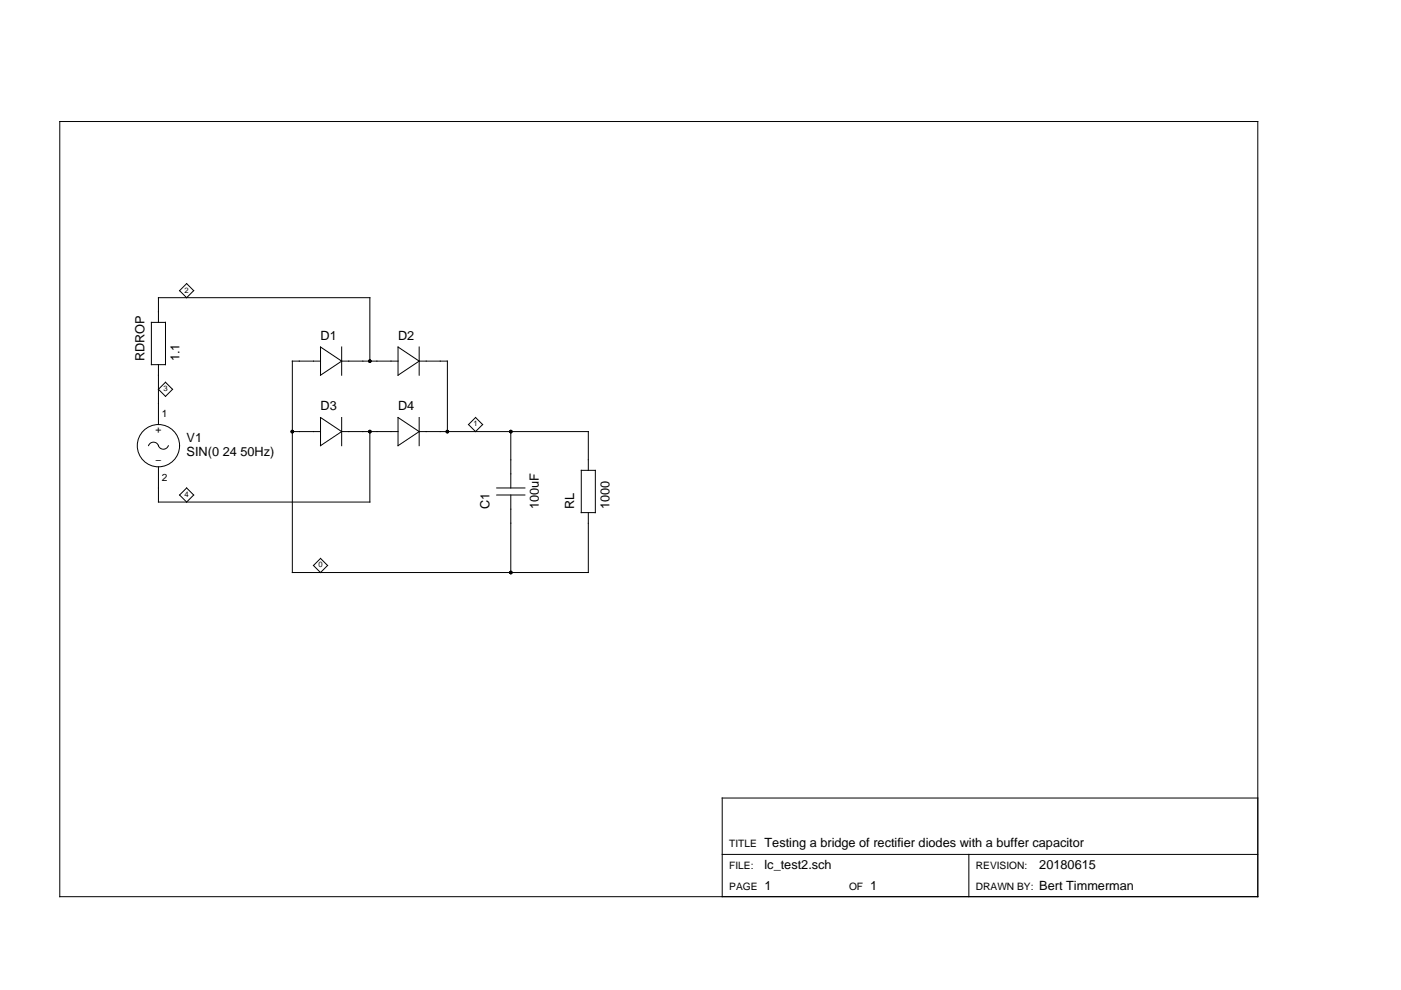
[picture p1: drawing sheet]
<svg xmlns="http://www.w3.org/2000/svg" width="297mm" height="210mm" viewBox="0 0 297 210" stroke-linecap="round" stroke-linejoin="round" font-family="sans-serif">
<g fill="none" stroke="#000" stroke-width=".21">
<path d="M12.7 25.8h254v164.3h-254zM32.1 68.3h3v9h-3zM33.6 68.3v-5.2h44.8v13.5M33.6 77.3v12.7M38.1 61.6l1.5-1.5 1.5 1.5-1.5 1.5zM68 73.6l4.4 3-4.4 3zM68 76.6h-6v44.8h62.7v-12.7M72.4 73.6v6M72.4 76.6h12M84.4 73.6l4.5 3-4.5 3zM88.9 76.6h6v14.9M88.9 73.6v6"/>
<path d="M31.5 94.5a1.12 1.12 0 0 1 1.1-.8 1.12 1.12 0 0 1 1 .8M33.6 94.5a1.12 1.12 0 0 0 1 .7 1.12 1.12 0 0 0 1.1-.7M33.6 82.5l1.5-1.5 1.5 1.5-1.5 1.5zM62 91.5h6M68 88.5l4.4 3-4.4 3zM72.4 88.5v6M72.4 91.5h12M78.4 91.5v14.9h-44.8v-7.4M84.4 88.5l4.5 3-4.5 3zM88.9 88.5v6M88.9 91.5h35.8v8.2M99.3 90l1.5-1.5 1.5 1.5-1.5 1.5z"/>
<path d="M108.3 91.5v12M123.2 99.7h3v9h-3zM39.6 103.5l1.5 1.5-1.5 1.4-1.5-1.4zM66.5 119.9l1.5-1.5 1.5 1.5-1.5 1.5zM105.3 105h6M105.3 103.5h6M108.3 105v16.4M266.7 169.2h-113.6v20.9M153.1 181.2h113.6M205.4 181.2v8.9"/>
<circle cx="33.6" cy="94.5" r="4.5"/>
</g>
<g fill="#000">
<circle cx="78.4" cy="76.6" r=".37"/>
<circle cx="62" cy="91.5" r=".37"/>
<circle cx="78.4" cy="91.5" r=".37"/>
<circle cx="94.9" cy="91.5" r=".37"/>
<circle cx="108.3" cy="91.5" r=".37"/>
<circle cx="108.3" cy="121.4" r=".37"/>
</g>
<g font-size="2.7">
<text x="30.6" y="76.6" transform="rotate(-90 30.6 76.6)">RDROP</text>
<text x="38.1" y="76.6" transform="rotate(-90 38.1 76.6)">1.1</text>
<text x="68" y="72.1">D1</text>
<text x="84.4" y="72.1">D2</text>
<text x="68" y="87">D3</text>
<text x="84.4" y="87">D4</text>
<text x="39.6" y="93.7">V1</text>
<text x="39.6" y="96.7">SIN(0 24 50Hz)</text>
<text x="103.8" y="107.9" transform="rotate(-90 103.8 107.9)">C1</text>
<text x="114.3" y="107.9" transform="rotate(-90 114.3 107.9)">100uF</text>
<text x="121.7" y="107.9" transform="rotate(-90 121.7 107.9)">RL</text>
<text x="129.2" y="107.9" transform="rotate(-90 129.2 107.9)">1000</text>
<text x="162.1" y="179.7">Testing a bridge of rectifier diodes with a buffer capacitor</text>
<text x="162.1" y="184.1">lc_test2.sch</text>
<text x="220.4" y="184.1">20180615</text>
<text x="162.1" y="188.6">1</text>
<text x="184.5" y="188.6">1</text>
<text x="220.4" y="188.6">Bert Timmerman</text>
</g>
<g font-size="2.2">
<text x="34.3" y="88.5">1</text>
<text x="33" y="91.8">+</text>
<text x="33" y="98.2">−</text>
<text x="34.3" y="102">2</text>
<text x="154.6" y="179.7">TITLE</text>
<text x="154.6" y="184.1">FILE:</text>
<text x="206.9" y="184.1">REVISION:</text>
<text x="154.6" y="188.6">PAGE</text>
<text x="180" y="188.6">OF</text>
<text x="206.9" y="188.6">DRAWN BY:</text>
</g>
<g font-size="1.6">
<text x="39.1" y="62">2</text>
<text x="34.6" y="82.9">3</text>
<text x="100.4" y="90.4">1</text>
<text x="39.1" y="105.4">4</text>
<text x="67.5" y="120.3">0</text>
</g>
</svg>
